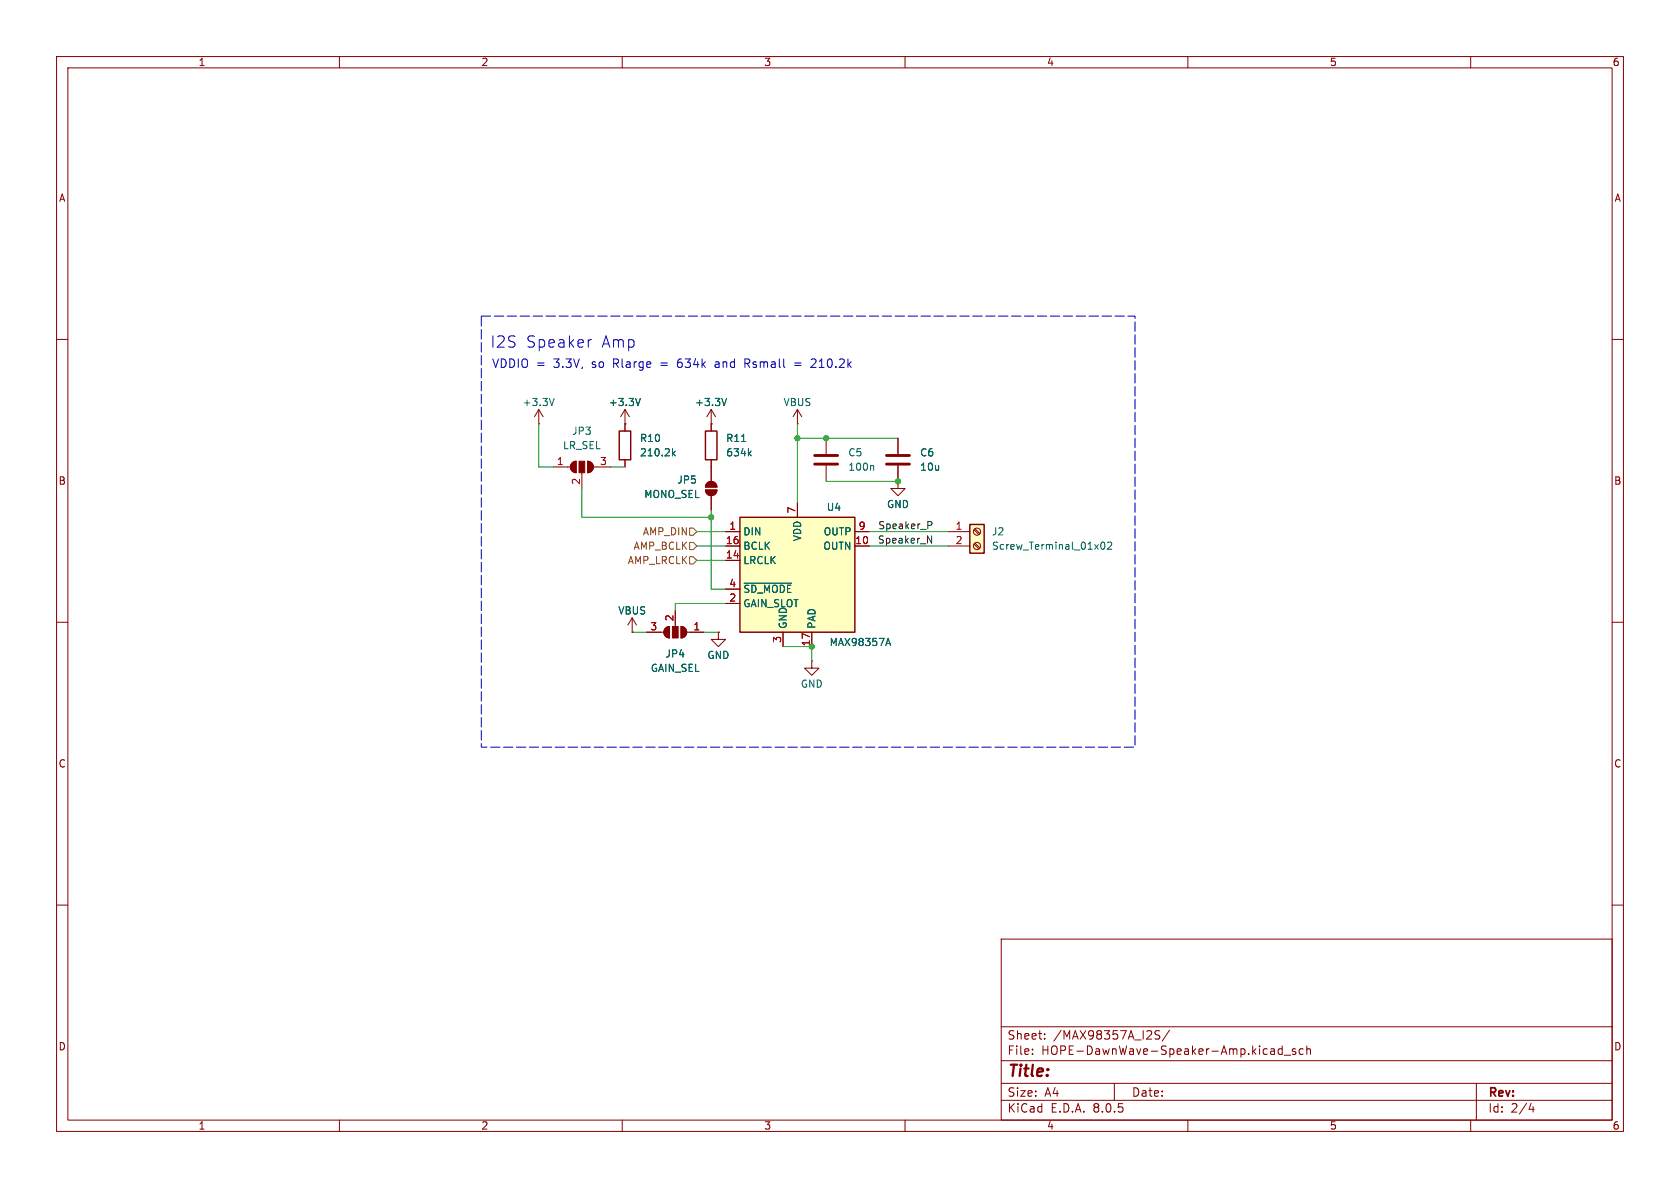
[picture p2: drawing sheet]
<svg xmlns="http://www.w3.org/2000/svg" width="297mm" height="210mm" viewBox="0 0 297 210" stroke-linecap="round" stroke-linejoin="round" font-family="sans-serif">
<g fill="none" stroke="#840000" stroke-width=".18">
<path d="M10 10h277v190h-277zM12 12h273v186h-273zM60 10v2M110 10v2M160 10v2M210 10v2M260 10v2M10 60h2M285 60h2M10 110h2M114.3 111.8h3M117.6 111l.8-.3v2.1a1.02 1.02 0 0 1-1-.7 1.02 1.02 0 0 1 .2-1.1z"/>
<path d="M119.4 108v2.7M120.4 110.7a1.02 1.02 0 0 1 1 1.1 1.02 1.02 0 0 1-1 1zM121.4 111.8h3.1M127 111.8v1.2h1.3l-1.3 1.3-1.3-1.3h1.3M127 111.8h.1M285 110h2M10 160h2M285 160h2M177 166h108v32h-108zM60 198v2M110 198v2M160 198v2"/>
<path d="M177 194.5h108M177 191.5h108M177 187.5h108M177 181.5h108M182.5 186.3v.1M182.5 185.5v.1M184.7 183.6v.1M184.7 182.8v.1M197 191.5v3M204.2 182.6l.8 .7v.3l-.3 .1-.5-.1M205 182.3l-.5-.1-.3 .3M206.7 182.1l-1.2 2"/>
<path d="M210 198v2M225.2 185.5l.1 .9M225.3 186.3l-.1 .1M225.3 185.8h-.1M226.7 184.9v1.5M226.7 185.5l-.5-.1-.2 .3v.4l.1 .2h.6M227 186.5h1.2M229 185.5l-.3-.1-.2 .2v.2l.5 .2v.3h-.5M230.4 185.5l-.4-.1-.3 .3v.4l.1 .2h.6M231 185.5l.2-.1 .4 .1 .1 .9M231 184.9v1.5M260 198v2"/>
<path d="M261 191.5v6.5M270.7 195l-.4 1.1h.9M271 195.6v1"/>
</g>
<g fill="#840000" stroke="#840000" stroke-width=".18">
<path d="M120.4 110.7a1.02 1.02 0 0 1 1 1.1 1.02 1.02 0 0 1-1 1z"/>
<path d="M118.9 110.7h1v2.1h-1z"/>
<path d="M117.6 111l.8-.3v2.1a1.02 1.02 0 0 1-1-.7 1.02 1.02 0 0 1 .2-1.1z"/>
</g>
<path d="M130.8 91.4h20.3v20.4h-20.3z" fill="#ffffc2"/>
<path d="M109.5 76.2h2v5.1h-2zM130.8 91.4h20.3v20.4h-20.3z" fill="none" stroke="#840000" stroke-width=".25"/>
<g fill="none" stroke="#840000" stroke-width=".18">
<path d="M95.2 74.9h.1M95.2 72.4l-.7 1.3M95.2 72.4v2.5M95.2 72.4l.8 1.3M110.5 74.9v1.3M158.7 77.5v2.8M110.5 81.3v1.3M124.7 86.6h2a1.02 1.02 0 0 1-1 1 1.02 1.02 0 0 1-1-1zM125 85.4a1.02 1.02 0 0 1 1.1-.2 1.02 1.02 0 0 1 .6 .9h-2zM125.7 82.6v2.5M125.7 87.6v2.6M128.3 94h2.5"/>
<path d="M128.3 96.5h2.5M128.3 99.1h2.5M141 88.9v2.5M151.1 94h2.6M151.1 96.5h2.6M158.7 82.3v2.8M128.3 106.7h2.5M128.3 104.1h2.5M138.4 111.8v2.5M143.5 116.8v1.3h1.3l-1.3 1.3-1.3-1.3h1.3M143.5 116.8h.1M143.5 111.8v2.5"/>
</g>
<path d="M98 70.4l-.5 1.3M119.4 79.7l-.5 .5M119 80.1l.4 .5M131.5 103.1h8.4M156.7 113.8h.6M157 112.8l.4 1.3" fill="none" stroke="#006464" stroke-width=".18"/>
<g fill="#840000" stroke="#840000" stroke-width=".18">
<path d="M125 85.4a1.02 1.02 0 0 1 1.1-.2 1.02 1.02 0 0 1 .6 .9h-2z"/>
<path d="M124.7 86.6h2a1.02 1.02 0 0 1-1 1 1.02 1.02 0 0 1-1-1z"/>
</g>
<path d="M156.7 82h4.1M156.7 80.5h4.1" fill="none" stroke="#840000" stroke-width=".51"/>
<path d="M171.4 92.7h2.6v5.1h-2.6z" fill="#ffffc2"/>
<path d="M124.7 76.2h2v5.1h-2zM171.4 92.7h2.6v5.1h-2.6z" fill="none" stroke="#840000" stroke-width=".25"/>
<g fill="none" stroke="#840000" stroke-width=".18">
<path d="M110.5 74.9h.1M110.5 72.4l-.8 1.3M110.5 72.4v3.8M110.5 72.4l.8 1.3M125.7 74.9h.1M125.7 72.4v3.8M125.7 72.4l-.7 1.3M125.7 72.4l.8 1.3M141 74.9h.1M141 72.4l-.8 1.3M141 72.4v2.5M141 72.4l.7 1.3"/>
<path d="M146 77.5v2.8M158.7 77.5v2.8M97.8 82.6h3M101.1 81.8l.8-.3v2.1a1.02 1.02 0 0 1-1-.7 1.02 1.02 0 0 1 .2-1.1zM102.9 83.6v2.8M103.9 81.5a1.02 1.02 0 0 1 1 1.1 1.02 1.02 0 0 1-1 1zM104.9 82.6h3M110.5 81.3v1.3M125.7 81.3v3.8M125.7 87.6v2.6M128.3 94h2.5M128.3 96.5h2.5"/>
<path d="M128.3 99.1h2.5M141 88.9v2.5M146 82.3v2.8M151.1 94h2.6M151.1 96.5h2.6M158.7 85.1v1.3h1.3l-1.3 1.2-1.2-1.2h1.2M158.7 85.1h.1M158.7 82.3v2.8M167.6 94h3.8M167.6 96.5h3.8M172.2 96.2l.9 .8M172.2 93.6l.9 .9"/>
<path d="M172.4 96l.8 .9M172.4 93.5l.8 .8M111.8 111.8h.1M111.8 109.2l-.8 1.3M111.8 109.2v2.6M111.8 109.2l.7 1.3M114.3 111.8h2.5M119.4 108v2.5M121.9 111.8h2.6M127 111.8h.1M128.3 106.7h2.5M128.3 104.1h2.5"/>
<path d="M138.4 111.8v2.5M143.5 111.8v2.5"/>
<circle cx="172.7" cy="96.5" r=".63"/>
<circle cx="172.7" cy="94" r=".63"/>
</g>
<g fill="none" stroke="#006464" stroke-width=".18">
<path d="M113.2 70.4l-.4 1.3M119.4 79.7l-.5 .5M128.5 70.4l-.5 1.3M131.1 78h.7M132.8 79.7l-.5 .5M119 80.1l.4 .5M132.4 80.1l.4 .5M154.3 82.3l.1 .2v.6M194.7 96l.2-.2a.68 .68 0 0 1 .4 .7 .68 .68 0 0 1-.4 .6l-.2-.1-.1-.4zM195.8 96l.5-.2 .2 .4-.7 .9h.7M131.5 103.1h8.4M156.7 113.8h.6"/>
<path d="M157 112.8l.4 1.3"/>
</g>
<path d="M144 82h4.1M144 80.5h4.1" fill="none" stroke="#840000" stroke-width=".51"/>
<g fill="#840000" stroke="#840000" stroke-width=".18">
<path d="M101.1 81.8l.8-.3v2.1a1.02 1.02 0 0 1-1-.7 1.02 1.02 0 0 1 .2-1.1z"/>
<path d="M102.4 81.5h1v2.1h-1z"/>
<path d="M103.9 81.5a1.02 1.02 0 0 1 1 1.1 1.02 1.02 0 0 1-1 1z"/>
</g>
<path d="M121.9 95.9h.7l.6 .6-.6 .7h-.7zM121.9 98.4h.7l.6 .7-.6 .6h-.7zM121.9 93.3h.7l.6 .7-.6 .6h-.7z" fill="none" stroke="#725600" stroke-width=".18"/>
<path d="M164 94.7l.7 1.3v-1.3M164 92.2h.5l.3 .2-.2 .4-.6 .1" fill="none" stroke="#0f0f0f" stroke-width=".18"/>
<path d="M104.6 60l-.4 .1M126.6 64h-.1M126.6 64.4a.29 .29 0 0 0-.2 .3 .29 .29 0 0 0 .2 .3M131.7 64.2h.6M132.3 63.5h-.6v1.5M140.5 64.2h1.1M140.5 64.6h1.1M144 63.5l-.6 .1M144.2 64.1l-.9 .9h1" fill="none" stroke="#0000c2" stroke-width=".18"/>
<path d="M85.1 55.9h115.6v76.2h-115.6z" fill="none" stroke="#0000c2" stroke-width=".18" stroke-dasharray="1.7 .6"/>
<g fill="none" stroke="#009600" stroke-width=".18">
<path d="M95.2 74.9v7.7h2.6M141 74.9v14M141 77.5h17.7M102.9 86.4v5h22.8M107.9 82.6h2.6M123.2 99.1h5.1M123.2 94h5.1M123.2 96.5h5.1M125.7 90.2v13.9h2.6M146 85.1h12.7M153.7 94h13.9M153.7 96.5h13.9"/>
<path d="M111.8 111.8h2.5M124.5 111.8h2.5M128.3 106.7h-8.9v1.3M138.4 114.3h5.1v2.5"/>
</g>
<g fill="#009600" stroke="#009600" stroke-width=".18">
<circle cx="158.7" cy="85.1" r=".46"/>
<circle cx="141" cy="77.5" r=".46"/>
<circle cx="146" cy="77.5" r=".46"/>
<circle cx="143.5" cy="114.3" r=".46"/>
<circle cx="125.7" cy="91.4" r=".46"/>
</g>
<g font-size="2.8" fill="#0000c2">
<text x="86.6" y="61.7">I2S</text>
<text x="93" y="61.7">Speaker</text>
<text x="106.4" y="61.7">Amp</text>
</g>
<text font-size="2.8" fill="#840000" x="178" y="190.9">Title:</text>
<g font-size="2.1" fill="#0000c2">
<text x="86.9" y="65.2">VDDIO =</text>
<text x="97.9" y="65.2">3.3V,</text>
<text x="104.8" y="65.2">so</text>
<text x="108.7" y="65.2">Rlarge</text>
<text x="117.2" y="65.2">=</text>
<text x="120.3" y="65.2">634k</text>
<text x="127.1" y="65.2">and</text>
<text x="132.5" y="65.2">Rsmall</text>
<text x="144.6" y="65.2">210.2k</text>
</g>
<g font-size="2.1" fill="#840000">
<text x="178" y="184">Sheet:</text>
<text x="186.2" y="184">/MAX98357A_I2S/</text>
<text x="178" y="186.7">File:</text>
<text x="184.1" y="186.7">HOPE-DawnWave-Speaker-Amp.kicad_sch</text>
<text x="178" y="196.9">KiCad</text>
<text x="178" y="194.1">Size:</text>
<text x="184.7" y="194.1">A4</text>
<text x="185.7" y="196.9">E.D.A.</text>
<text x="193.3" y="196.9">8.0.5</text>
<text x="200" y="194.1">Date:</text>
<text x="263" y="194.3">Rev:</text>
<text x="263" y="196.9">Id:</text>
<text x="267.1" y="196.9">2/4</text>
</g>
<g font-size="1.8" fill="#840000">
<text x="35" y="11.9">1</text>
<text x="85" y="11.9">2</text>
<text x="135" y="11.9">3</text>
<text x="185" y="11.9">4</text>
<text x="235" y="11.9">5</text>
<text x="285" y="11.9">6</text>
<text x="10.3" y="35.9">A</text>
<text x="285.3" y="35.9">A</text>
<text x="10.3" y="85.9">B</text>
<text x="285.3" y="85.9">B</text>
<text x="10.3" y="135.9">C</text>
<text x="285.3" y="135.9">C</text>
<text x="10.3" y="185.9">D</text>
<text x="285.3" y="185.9">D</text>
<text x="35" y="199.9">1</text>
<text x="85" y="199.9">2</text>
<text x="135" y="199.9">3</text>
<text x="185" y="199.9">4</text>
<text x="235" y="199.9">5</text>
<text x="285" y="199.9">6</text>
</g>
<g font-size="1.8" fill="#006464">
<text x="92.3" y="72">+3.3V</text>
<text x="107.5" y="72">+3.3V</text>
<text x="122.8" y="72">+3.3V</text>
<text x="138.4" y="72">VBUS</text>
<text x="101" y="77.1">JP3</text>
<text x="99.4" y="79.6">LR_SEL</text>
<text x="113" y="80.9">210.2k</text>
<text x="113" y="78.3">R10</text>
<text x="128.3" y="78.3">R11</text>
<text x="128.3" y="80.9">634k</text>
<text x="149.9" y="80.9">C5</text>
<text x="149.9" y="83.4">100n</text>
<text x="162.6" y="80.9">C6</text>
<text x="162.6" y="83.4">10u</text>
<text x="113.8" y="88.2">MONO_SEL</text>
<text x="119.6" y="85.7">JP5</text>
<text x="131.3" y="94.8">DIN</text>
<text x="141.8" y="95.8" transform="rotate(-90 141.8 95.8)">VDD</text>
<text x="145.5" y="94.8">OUTP</text>
<text x="146.1" y="90.5">U4</text>
<text x="156.7" y="90">GND</text>
<text x="175.3" y="94.8">J2</text>
<text x="131.3" y="99.9">LRCLK</text>
<text x="131.3" y="97.4">BCLK</text>
<text x="145.5" y="97.4">OUTN</text>
<text x="175.3" y="97.4">Screw_Terminal_01x02</text>
<text x="131.3" y="107.5">GAIN_SLOT</text>
<text x="131.3" y="105">~{SD_MODE}</text>
<text x="109.2" y="108.8">VBUS</text>
<text x="139.3" y="111.3" transform="rotate(-90 139.3 111.3)">GND</text>
<text x="144.4" y="111.3" transform="rotate(-90 144.4 111.3)">PAD</text>
<text x="115" y="119">GAIN_SEL</text>
<text x="117.6" y="116.4">JP4</text>
<text x="125" y="116.7">GND</text>
<text x="146.6" y="114.4">MAX98357A</text>
<text x="141.5" y="121.8">GND</text>
</g>
<g font-size="1.8" fill="#a90000">
<text x="98.4" y="82.3">1</text>
<text x="106" y="82.3">3</text>
<text x="102.6" y="85.8" transform="rotate(-90 102.6 85.8)">2</text>
<text x="128.8" y="93.7">1</text>
<text x="140.7" y="90.9" transform="rotate(-90 140.7 90.9)">7</text>
<text x="151.7" y="93.7">9</text>
<text x="168.8" y="93.7">1</text>
<text x="128.2" y="98.8">14</text>
<text x="128.2" y="96.3">16</text>
<text x="151.1" y="96.3">10</text>
<text x="168.8" y="96.3">2</text>
<text x="128.8" y="106.4">2</text>
<text x="128.8" y="103.9">4</text>
<text x="114.9" y="111.5">3</text>
<text x="119.1" y="109.9" transform="rotate(-90 119.1 109.9)">2</text>
<text x="122.5" y="111.5">1</text>
<text x="138.2" y="113.7" transform="rotate(-90 138.2 113.7)">3</text>
<text x="143.3" y="114.3" transform="rotate(-90 143.3 114.3)">17</text>
</g>
<g font-size="1.8" fill="#725600">
<text x="113.5" y="94.8">AMP_DIN</text>
<text x="110.9" y="99.9">AMP_LRCLK</text>
<text x="111.9" y="97.4">AMP_BCLK</text>
</g>
<g font-size="1.8" fill="#0f0f0f">
<text x="155.2" y="93.6">Speaker_P</text>
<text x="155.1" y="96.2">Speaker_N</text>
</g>
</svg>
